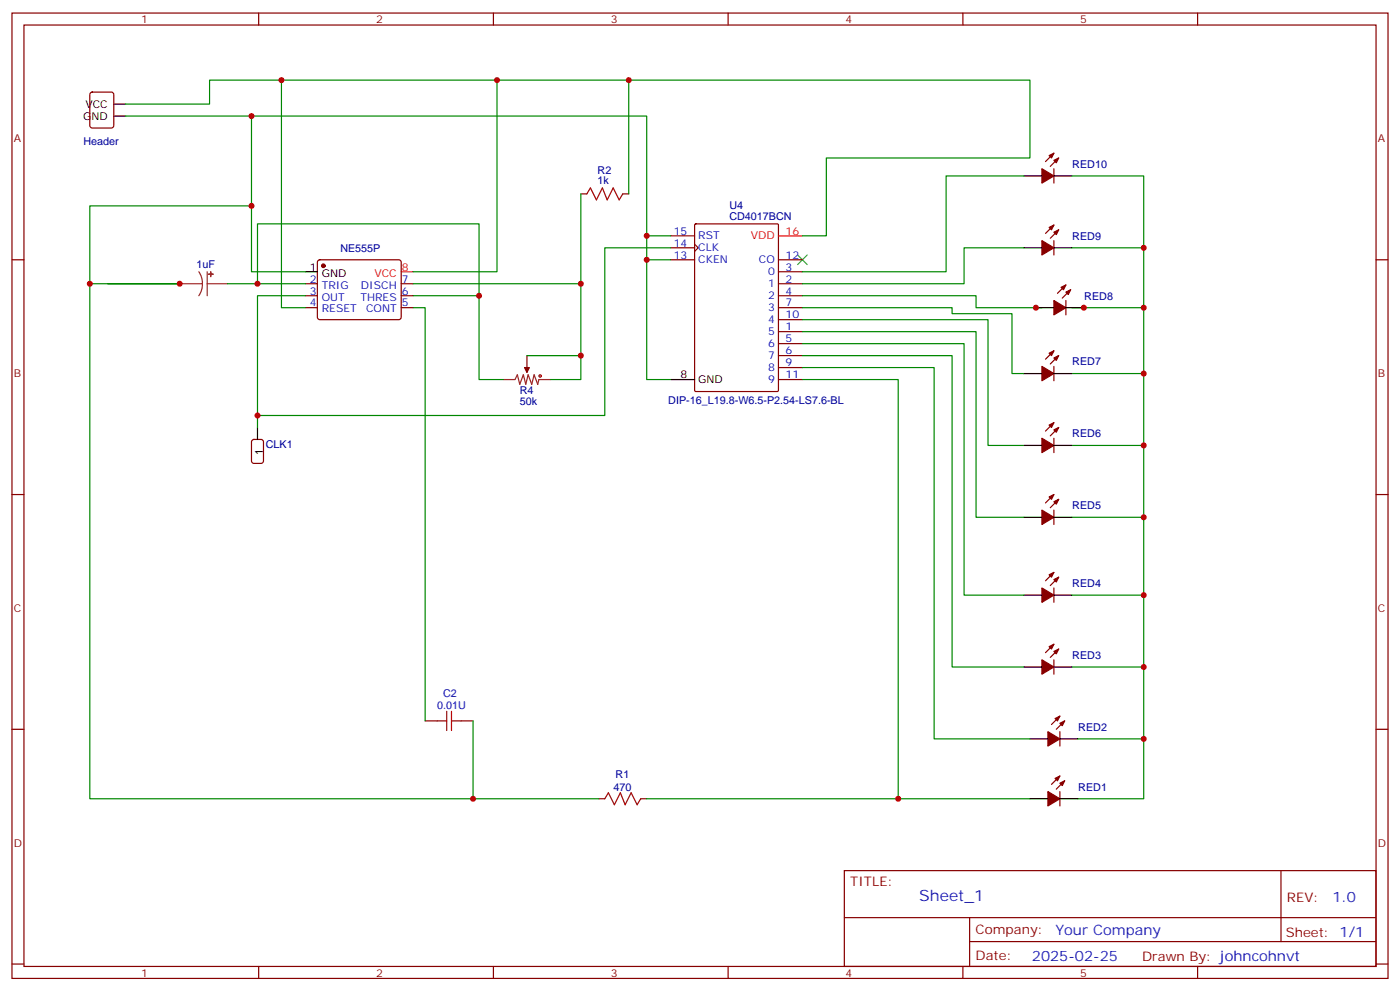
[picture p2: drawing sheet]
<svg xmlns="http://www.w3.org/2000/svg" width="412mm" height="292mm" viewBox="0 0 412 292" stroke-linecap="round" stroke-linejoin="round" font-family="sans-serif">
<g fill="none" stroke="#870000" stroke-width=".35">
<path d="M3.5 3.8h405.4v284.4h-405.4zM7.1 7.4h398.2v277.3h-398.2zM76.2 3.8v3.6M145.3 3.8v3.6M214.5 3.8v3.6M283.6 3.8v3.6M352.8 3.8v3.6M26.7 27.3l.5-.2h5.6l.7 .5v9.4l-.4 .7h-5.9l-.7-.5v-9.4zM171.1 57.1h1.8M183.4 57.1h1.8M310.4 49.7v4.2M310.4 45.1l-2.4 2.5"/>
<path d="M311.9 46.5l-2.5 2.5M3.5 76.5h3.6M93.7 76.7l.5-.2h23.3l.5 .2 .2 .5-.1 16.5-.6 .5-23.6-.1-.4-.6v-16.3zM197.6 76.5h7M197.6 69.5h7M197.6 73h7M204.6 71.9l1.1 1.1-1.1 1M204.7 66.1l.3-.2h24l.3 .2v48.9l-.2 .3h-24.1l-.3-.2zM229.3 76.5h7.1M310.4 70.9v4.2M310.4 66.3l-2.4 2.5M311.9 67.7l-2.5 2.5"/>
<path d="M405.3 76.5h3.6M90 83.6h3.5M90 87.1h3.5M90 90.6h3.5M118.2 83.6h3.5M118.2 87.1h3.5M118.2 90.6h3.5M229.3 97.7h7.1M229.3 83.6h7.1M229.3 80h7.1M229.3 87.1h7.1M229.3 90.6h7.1"/>
<path d="M229.3 94.2h7.1M314 88.5v4.2M314 83.9l-2.5 2.5M315.4 85.3l-2.5 2.5M155.2 104.7v3.6M229.3 101.2h7.1M229.3 104.7h7.1M229.3 108.3h7.1M229.3 111.8h7.1M310.4 107.9v4.2M310.4 103.3l-2.4 2.5M311.9 104.7l-2.5 2.5"/>
<path d="M310.4 129.1v4.2M310.4 124.5l-2.4 2.5M311.9 125.9l-2.5 2.5M3.5 145.7h3.6M310.4 150.2v4.3M310.4 145.7l-2.4 2.4M311.9 147.1l-2.5 2.4M405.3 145.7h3.6M310.4 173.2v4.2M310.4 168.6l-2.4 2.5M311.9 170l-2.5 2.5M310.4 194.3v4.3"/>
<path d="M310.4 189.8l-2.4 2.4M311.9 191.2l-2.5 2.4M3.5 214.8h3.6M125.2 212.3h3.6M135.8 212.3h3.5M312.2 215.5v4.2M312.2 210.9l-2.5 2.5M313.6 212.3l-2.5 2.5M405.3 214.8h3.6M176.4 235.3h1.8M188.7 235.3h1.8M312.2 233.2v4.2"/>
<path d="M312.2 228.6l-2.5 2.4M313.6 230l-2.5 2.4M248.7 256.4h156.6v28.3h-156.6zM377.3 256.5v20.8M248.7 270.3h156.5M285.6 277.3h119.6M285.6 270.3v14.1M3.5 284h3.6M76.2 284.7v3.5M145.3 284.7v3.5M214.5 284.7v3.5M283.6 284.7v3.5"/>
<path d="M352.8 284.7v3.5M405.3 284h3.6"/>
</g>
<g fill="none" stroke="#a10000" stroke-width=".35">
<path d="M172.9 57.1l1-1.7 1.8 3.5 1.7-3.5 1.5 3.5 1.7-3.5 1.8 3.5 1-1.8M128.8 212.3h2.8M131.6 209.5v5.7M133 212.3h2.8M133 209.5v5.7M178.2 235.3l1-1.8 1.8 3.5 1.7-3.5 1.4 3.5 1.8-3.5 1.8 3.5 1-1.7"/>
<circle cx="159.1" cy="110.7" r=".35"/>
</g>
<path d="M234.9 75.1l2.9 2.8M237.8 75.1l-2.9 2.8" fill="none" stroke="#3c3" stroke-width=".35"/>
<g fill="none" stroke="#000" stroke-width=".35">
<path d="M33.5 34.2h3.5M33.5 30.7h3.5M301.6 51.8h5.3M310.4 51.8h5.3M301.6 73h5.3M310.4 73h5.3M90 80h3.5M305.2 90.6h5.2M314 90.6h5.3M197.6 111.8h7M301.6 110h5.3M310.4 110h5.3"/>
<path d="M75.8 125.9v3.5M301.6 131.2h5.3M310.4 131.2h5.3M301.6 152.4h5.3M310.4 152.4h5.3M301.6 175.3h5.3M310.4 175.3h5.3M301.6 196.5h5.3M310.4 196.5h5.3M303.4 217.6h5.3M312.2 217.6h5.3M303.4 235.3h5.3"/>
<path d="M312.2 235.3h5.3"/>
</g>
<path d="M229.3 69.5h7.1M118.2 80h3.5" fill="none" stroke="#f00" stroke-width=".35"/>
<path d="M74.3 129.6l.5-.2h2.1l.7 .5v5.9l-.5 .6-2.3 .1-.7-.5v-5.9z" fill="none" stroke="#900" stroke-width=".35"/>
<path d="M52.9 83.6h6.7M58.6 80l.8 1.7 .2 1.9M59.6 83.6l-.2 1.8-.8 1.7M61 83.6h6M61 80v7.1M148.2 111.8h3.5l.7-1.4 .7 2.8 1.1-2.8 .7 2.8 .7-2.8 1 2.8 .7-2.8 1.1 2.8 .3-1.4h3.6M155.2 108.3v1.4" fill="none" stroke="#8c2424" stroke-width=".35"/>
<g fill="#870000" stroke="#870000" stroke-width=".35">
<path d="M154.5 108.3h1.4l-.7 1.4z"/>
<path d="M310.8 229.3l1.4-.7-.7 1.4z"/>
<path d="M312.2 230.7l1.4-.7-.7 1.4z"/>
<path d="M308.7 233.2l3.5 2.1-3.5 2.1z"/>
<path d="M310.8 211.6l1.4-.7-.7 1.4z"/>
<path d="M312.2 213l1.4-.7-.7 1.4z"/>
<path d="M308.7 215.5l3.5 2.1-3.5 2.1z"/>
<path d="M309 190.5l1.4-.7-.7 1.4z"/>
<path d="M310.4 191.9l1.5-.7-.8 1.4z"/>
<path d="M306.9 194.3l3.5 2.2-3.5 2.1z"/>
<path d="M309 169.3l1.4-.7-.7 1.4z"/>
<path d="M310.4 170.7l1.5-.7-.8 1.4z"/>
<path d="M306.9 173.2l3.5 2.1-3.5 2.1z"/>
<path d="M309 146.4l1.4-.7-.7 1.4z"/>
<path d="M310.4 147.8l1.5-.7-.8 1.4z"/>
<path d="M306.9 150.2l3.5 2.2-3.5 2.1z"/>
<path d="M309 125.2l1.4-.7-.7 1.4z"/>
<path d="M310.4 126.6l1.5-.7-.8 1.4z"/>
<path d="M306.9 129.1l3.5 2.1-3.5 2.1z"/>
<path d="M309 104l1.4-.7-.7 1.4z"/>
<path d="M310.4 105.4l1.5-.7-.8 1.5z"/>
<path d="M306.9 107.9l3.5 2.1-3.5 2.1z"/>
<path d="M312.6 84.6l1.4-.7-.7 1.4z"/>
<path d="M314 86l1.4-.7-.7 1.4z"/>
<path d="M310.4 88.5l3.6 2.1-3.6 2.1z"/>
<path d="M309 67l1.4-.7-.7 1.4z"/>
<path d="M310.4 68.4l1.5-.7-.8 1.4z"/>
<path d="M306.9 70.9l3.5 2.1-3.5 2.1z"/>
<path d="M309 45.8l1.4-.7-.7 1.4z"/>
<path d="M310.4 47.2l1.5-.7-.8 1.4z"/>
<path d="M306.9 49.7l3.5 2.1-3.5 2.1z"/>
<circle cx="95.2" cy="78.3" r=".53"/>
</g>
<g fill="#8c2424" stroke="#8c2424" stroke-width=".35">
<path d="M62.1 80v1.5z"/>
<path d="M61.4 80.8h1.4z"/>
</g>
<g fill="none" stroke="#008700" stroke-width=".35">
<path d="M37 30.7h24.7v-7.1h241.7v22.9h-60v23h-7M37 34.2h37.1v26.4h-47.6v23h26.4h-21.2M74.1 34.2h116.4v77.6h7.1M82.9 23.6v67h7.1M146.4 23.6v56.4h-24.7M185.2 23.6v33.5M171.1 57.1v54.7h-8.8M301.6 51.8h-22.9v28.2h-42.3M315.7 51.8h21.2v183.5h-19.4M74.1 60.6v19.4h15.9M190.5 69.5h7.1M190.5 76.5h7.1"/>
<path d="M197.6 73h-19.4v49.4h-102.4M301.6 73h-17.6v10.6h-47.6M315.7 73h21.2M26.5 83.6v151.7h112.8M67 83.6h8.8v-17.7h65.3v21.2h-19.4M75.8 83.6h14.2M90 87.1h-14.2v38.8M121.7 83.6h49.4M121.7 90.6h3.5v121.7M141.1 87.1v24.7h7.1M236.4 87.1h51.1v3.5h19.4M236.4 90.6h44.1v1.8h17.6v17.6h3.5"/>
<path d="M236.4 94.2h54.6v37h10.6M236.4 97.7h51.1v54.7h14.1M315.7 90.6h21.2M155.2 104.7h15.9M236.4 101.2h47.6v74.1h17.6M236.4 104.7h44.1v91.8h21.1M236.4 108.3h38.8v109.3h28.2M236.4 111.8h28.2v123.5h38.8M315.7 110h21.2M315.7 131.2h21.2M315.7 152.4h21.2M315.7 175.3h21.2"/>
<path d="M315.7 196.5h21.2M139.3 212.3v23h37.1M317.5 217.6h19.4M190.5 235.3h74.1"/>
</g>
<g fill="#c00">
<circle cx="52.9" cy="83.6" r=".88"/>
<circle cx="75.8" cy="83.6" r=".88"/>
<circle cx="74.1" cy="60.6" r=".88"/>
<circle cx="141.1" cy="87.1" r=".88"/>
<circle cx="171.1" cy="83.6" r=".88"/>
<circle cx="171.1" cy="104.7" r=".88"/>
<circle cx="82.9" cy="23.6" r=".88"/>
<circle cx="146.4" cy="23.6" r=".88"/>
<circle cx="336.9" cy="73" r=".88"/>
<circle cx="336.9" cy="90.6" r=".88"/>
<circle cx="336.9" cy="110" r=".88"/>
<circle cx="336.9" cy="131.2" r=".88"/>
<circle cx="336.9" cy="152.4" r=".88"/>
<circle cx="336.9" cy="175.3" r=".88"/>
<circle cx="336.9" cy="196.5" r=".88"/>
<circle cx="336.9" cy="217.6" r=".88"/>
<circle cx="264.6" cy="235.3" r=".88"/>
<circle cx="26.5" cy="83.6" r=".88"/>
<circle cx="139.3" cy="235.3" r=".88"/>
<circle cx="185.2" cy="23.6" r=".88"/>
<circle cx="74.1" cy="34.2" r=".88"/>
<circle cx="190.5" cy="69.5" r=".88"/>
<circle cx="190.5" cy="76.5" r=".88"/>
<circle cx="75.8" cy="122.4" r=".88"/>
<circle cx="319.3" cy="90.6" r=".88"/>
<circle cx="305.2" cy="90.6" r=".88"/>
</g>
<text font-size="4.6" fill="#00f" x="270.8" y="265.5">Sheet_1</text>
<g font-size="4.2" fill="#00f">
<text x="392.5" y="265.7">1.0</text>
<text x="310.9" y="275.3">Your Company</text>
<text x="304" y="283.1">2025-02-25</text>
</g>
<g font-size="3.9" fill="#800">
<text x="250.5" y="261">TITLE:</text>
<text x="379.1" y="265.7">REV:</text>
<text x="287.4" y="275.2">Company:</text>
<text x="378.7" y="275.8">Sheet: 1/1</text>
<text x="287.4" y="282.9">Date:</text>
<text x="336.4" y="283">Drawn By: johncohnvt</text>
</g>
<g font-size="3.2" fill="#800">
<text x="41.6" y="6.8">1</text>
<text x="110.8" y="6.8">2</text>
<text x="179.9" y="6.8">3</text>
<text x="249.1" y="6.8">4</text>
<text x="318.2" y="6.8">5</text>
<text x="4.1" y="41.9">A</text>
<text x="405.9" y="41.9">A</text>
<text x="4.1" y="111.1">B</text>
<text x="405.9" y="111.1">B</text>
<text x="4.1" y="180.2">C</text>
<text x="405.9" y="180.2">C</text>
<text x="4.1" y="249.4">D</text>
<text x="405.9" y="249.4">D</text>
<text x="41.6" y="287.7">1</text>
<text x="110.8" y="287.7">2</text>
<text x="179.9" y="287.7">3</text>
<text x="249.1" y="287.7">4</text>
<text x="318.2" y="287.7">5</text>
</g>
<g font-size="3.2">
<text x="24.5" y="35.2">GND</text>
<text x="25.1" y="31.7">VCC</text>
<text x="91.3" y="79.7">1</text>
<text x="94.8" y="81.5">GND</text>
<text x="200.5" y="111.4">8</text>
<text x="205.7" y="112.9">GND</text>
<text x="77.4" y="134" transform="rotate(-90 77.4 134)">1</text>
</g>
<g font-size="3.2" fill="#000080">
<text x="24.6" y="42.6">Header</text>
<text x="176" y="51.2">R2</text>
<text x="315.9" y="49.4">RED10</text>
<text x="176" y="54.3">1k</text>
<text x="214.9" y="64.8">CD4017BCN</text>
<text x="214.9" y="61.6">U4</text>
<text x="315.9" y="70.6">RED9</text>
<text x="100.3" y="74.1">NE555P</text>
<text x="57.9" y="79">1uF</text>
<text x="319.4" y="88.2">RED8</text>
<text x="315.9" y="107.7">RED7</text>
<text x="153.1" y="119.2">50k</text>
<text x="153.1" y="116">R4</text>
<text x="196.8" y="118.9">DIP-16_L19.8-W6.5-P2.54-LS7.6-BL</text>
<text x="78.3" y="132">CLK1</text>
<text x="315.9" y="128.8">RED6</text>
<text x="315.9" y="150">RED5</text>
<text x="315.9" y="172.9">RED4</text>
<text x="315.9" y="194.1">RED3</text>
<text x="317.6" y="215.2">RED2</text>
<text x="180.7" y="232.9">470</text>
<text x="181.3" y="229.3">R1</text>
<text x="317.6" y="232.9">RED1</text>
</g>
<g font-size="3.2" fill="#00f">
<text x="198.5" y="69.1">15</text>
<text x="205.7" y="70.5">RST</text>
<text x="198.5" y="72.6">14</text>
<text x="198.5" y="76.2">13</text>
<text x="205.7" y="74">CLK</text>
<text x="205.7" y="77.6">CKEN</text>
<text x="223.5" y="77.6">CO</text>
<text x="231.4" y="76.2">12</text>
<text x="91.3" y="83.2">2</text>
<text x="118.4" y="83.2">7</text>
<text x="226.2" y="81.1">0</text>
<text x="231.4" y="83.2">2</text>
<text x="231.4" y="79.7">3</text>
<text x="91.3" y="86.7">3</text>
<text x="94.8" y="85">TRIG</text>
<text x="94.8" y="88.5">OUT</text>
<text x="106.2" y="88.5">THRES</text>
<text x="106.3" y="85">DISCH</text>
<text x="118.4" y="86.7">6</text>
<text x="226.2" y="84.6">1</text>
<text x="226.2" y="88.2">2</text>
<text x="231.4" y="86.7">4</text>
<text x="91.3" y="90.3">4</text>
<text x="94.8" y="92">RESET</text>
<text x="107.8" y="92">CONT</text>
<text x="118.4" y="90.3">5</text>
<text x="226.2" y="91.7">3</text>
<text x="226.2" y="95.2">4</text>
<text x="231.4" y="90.3">7</text>
<text x="231.4" y="93.8">10</text>
<text x="226.2" y="98.7">5</text>
<text x="231.4" y="97.3">1</text>
<text x="231.4" y="100.9">5</text>
<text x="226.2" y="102.3">6</text>
<text x="226.2" y="105.8">7</text>
<text x="231.4" y="104.4">6</text>
<text x="231.4" y="107.9">9</text>
<text x="226.2" y="109.3">8</text>
<text x="226.2" y="112.9">9</text>
<text x="231.4" y="111.4">11</text>
<text x="128.8" y="208.8">0.01U</text>
<text x="130.5" y="205.3">C2</text>
</g>
<g font-size="3.2" fill="#f00">
<text x="221.2" y="70.5">VDD</text>
<text x="231.4" y="69.1">16</text>
<text x="110.3" y="81.5">VCC</text>
<text x="118.4" y="79.7">8</text>
</g>
</svg>
